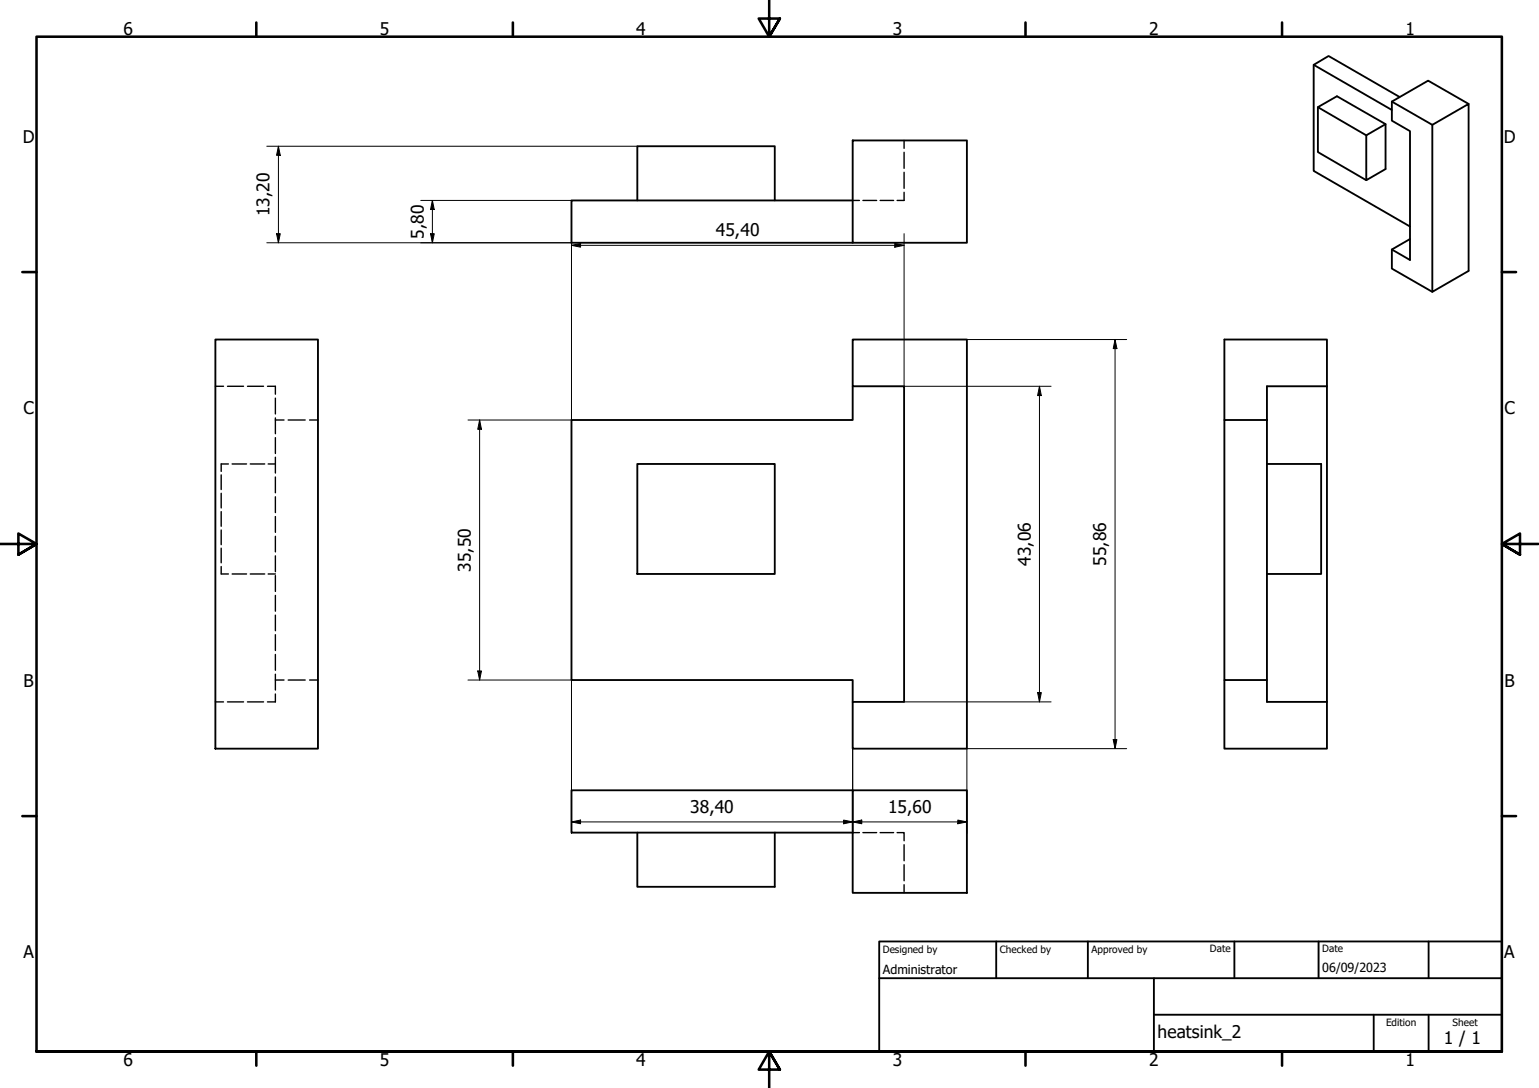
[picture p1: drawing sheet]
<svg xmlns="http://www.w3.org/2000/svg" width="420mm" height="297mm" viewBox="0 0 420 297" stroke-linecap="round" stroke-linejoin="round" font-family="sans-serif">
<!-- layer: Visible (ISO) -->
<g fill="none" stroke="#000" stroke-width=".51">
<path d="M358.6 17.7l21.4 12.3M232.8 38.3h31.2v28h-31.2zM359.8 29.3v12.2l13.2 7.7M378.3 33.9l-5.3 3v12.3l5.3-3v-12.3l-13.3-7.6-5.2 3 13.2 7.6M380 27.7l11 6.4 9.9-5.7v45.6l-9.9 5.7v-45.6M382.1 26.5l-19.4-11.2-4.1 2.4v29l26.3 15.1M400.9 28.4l-11-6.4-9.9 5.7v5.2l4.9 2.9v35.2l-4.9-2.9M174 54.7v-14.8h37.5v14.8M232.8 54.7h-76.8v11.6h76.8M384.9 65.3l-4.9 2.8v5.2l11 6.4M58.8 92.7h28v111.7h-28zM232.8 92.7h31.2v111.7h-31.2v-12.8h14v-86.1h-14z"/>
<path d="M232.8 105.5v9.2h-76.8v71h76.8v5.9M345.9 114.7h-11.6v71h11.6v-80.2h16.4v86.1M362.3 105.5v-12.8h-28v22M174 126.7h37.5v30h-37.5zM345.9 126.7h14.8v30h-14.8M334.3 185.7v18.7h28v-12.8h-16.4v-5.9M232.8 215.8h-76.8v11.5h76.8M232.8 215.8h31.2v28h-31.2zM174 227.3v14.8h37.5v-14.8"/>
</g>
<!-- layer: Hidden (ISO) -->
<g fill="none" stroke="#000" stroke-width=".38">
<path d="M246.8 38.3v2.2M232.8 54.7h1.8M235.6 54.7h3.7M240.3 54.7h3.7M246.8 52.5v2.2h-1.9M246.8 41.6v4.4M246.8 47v4.4M58.8 105.5h2.2M62.1 105.5h4.4M67.6 105.5h4.3M73 105.5h2.2v2.1M75.2 114.7h2.3"/>
<path d="M75.2 108.7v4.3M75.2 114.1v4.3M75.2 119.5v4.3M78.7 114.7h4.6M84.5 114.7h2.3M60.4 129.7v4M60.4 134.7v4M60.4 139.7v4M62.4 126.7h-2v2M63.4 126.7h3.9M68.3 126.7h4M73.2 126.7h2"/>
<path d="M75.2 124.8v4.3M75.2 130.2v4.3M75.2 135.6v4.3M60.4 144.7v4M60.4 149.7v4M60.4 154.7v2h2M63.4 156.7h3.9M68.3 156.7h4M73.2 156.7h2M75.2 141v4.3M75.2 146.4v4.3M75.2 151.8v4.3"/>
<path d="M75.2 157.1v4.4M75.2 162.5v4.4M75.2 167.9v4.3M75.2 173.3v4.3M75.2 178.7v4.3M58.8 191.6h2.2M62.1 191.6h4.4M67.6 191.6h4.3M75.2 185.7h2.3M75.2 184.1v4.3M75.2 189.5v2.1h-2.2M78.7 185.7h4.6"/>
<path d="M84.5 185.7h2.3M232.8 227.3h1.8M235.6 227.3h3.7M240.3 227.3h3.7M244.9 227.3h1.9v2.2M246.8 230.6v4.4M246.8 236.1v4.4M246.8 241.5v2.3"/>
</g>
<!-- layer: Border (ISO) -->
<g fill="none" stroke="#000" stroke-width=".7">
<path d="M70 6.1v3.9M140 6.1v3.9M210 0v10l-2.9-4.9h5.8l-2.9 4.9 2.9-4.9M280 6.1v3.9M350 6.1v3.9M6.1 74.3h3.9M410 74.3h3.9M0 148.5h10l-5-2.8v5.7l5-2.9-5 2.9M420 148.5h-10l5-2.8v5.7l-5-2.9 5 2.9M6.1 222.8h3.9M410 222.8h3.9M10 287.1v-277.1h400v277.1h-400h400"/>
<path d="M70 287.1v3.8M140 287.1v3.8M212.9 292l-2.9-4.9 2.9 4.9h-5.8l2.9-4.9v9.9M280 287.1v3.8M350 287.1v3.8"/>
</g>
<!-- layer: Title (ISO) -->
<path d="M240 257h170v30.1h-170zM272 257v10.1M297 257v10.1M337 257v10.1M360 257v10.1M390 257v10.1M240 267.1h170M315 277h95M315 267.1v20M375 277v10.1M390 277v10.1" fill="none" stroke="#000" stroke-width=".51"/>
<!-- layer: Dimension (ISO) -->
<g fill="none" stroke="#000" stroke-width=".27">
<path d="M72.8 39.9h101.2M76 39.9l.5 2.5h-1zM76 39.9v26.4M114.9 54.7h41.1M118 54.7l.6 2.5h-1.1zM118 54.7v11.6M72.8 66.3h83.2M75.5 63.8h1l-.5 2.5zM117.5 63.8h1.1l-.6 2.5zM156 67l2.5-.5v1zM156 63.8v50.9h-28.2M156 67h90.8"/>
<path d="M244.3 66.5l2.5 .5-2.5 .5zM246.8 63.8v41.7h40.2M264 92.7h43.6M304.4 92.7l.5 2.5h-1zM304.4 92.7v111.7M130.9 114.7l.5 2.5h-1zM130.9 114.7v71M283.8 105.5l.5 2.5h-1zM283.8 105.5v86.1M127.8 185.7h28.2v41.9M130.4 183.2h1l-.5 2.5zM246.8 191.6h40.2"/>
<path d="M283.3 189.1h1l-.5 2.5zM232.8 204.4v23.2M303.9 201.9h1l-.5 2.5zM307.6 204.4h-43.6v23.2M156 224.4l2.5-.5v1zM156 224.4h108M230.3 223.9l2.5 .5-2.5 .5zM232.8 224.4l2.5-.5v1zM261.5 223.9l2.5 .5-2.5 .5z"/>
</g>
<g fill="#000">
<path d="M76 39.9l.5 2.5h-1z" fill-rule="evenodd"/>
<path d="M118 54.7l.6 2.5h-1.1z" fill-rule="evenodd"/>
<path d="M75.5 63.8h1l-.5 2.5z" fill-rule="evenodd"/>
<path d="M117.5 63.8h1.1l-.6 2.5z" fill-rule="evenodd"/>
<path d="M156 67l2.5-.5v1z" fill-rule="evenodd"/>
<path d="M244.3 66.5l2.5 .5-2.5 .5z" fill-rule="evenodd"/>
<path d="M304.4 92.7l.5 2.5h-1z" fill-rule="evenodd"/>
<path d="M130.9 114.7l.5 2.5h-1z" fill-rule="evenodd"/>
<path d="M283.8 105.5l.5 2.5h-1z" fill-rule="evenodd"/>
<path d="M130.4 183.2h1l-.5 2.5z" fill-rule="evenodd"/>
<path d="M283.3 189.1h1l-.5 2.5z" fill-rule="evenodd"/>
<path d="M303.9 201.9h1l-.5 2.5z" fill-rule="evenodd"/>
<path d="M156 224.4l2.5-.5v1z" fill-rule="evenodd"/>
<path d="M230.3 223.9l2.5 .5-2.5 .5z" fill-rule="evenodd"/>
<path d="M232.8 224.4l2.5-.5v1z" fill-rule="evenodd"/>
<path d="M261.5 223.9l2.5 .5-2.5 .5z" fill-rule="evenodd"/>
</g>
<g font-size="4.8">
<text x="33.7" y="9.6">6</text>
<text x="103.7" y="9.6">5</text>
<text x="173.7" y="9.6">4</text>
<text x="243.7" y="9.6">3</text>
<text x="313.7" y="9.6">2</text>
<text x="383.7" y="9.6">1</text>
<text x="6.2" y="38.9">D</text>
<text x="410.5" y="38.9">D</text>
<text x="73.6" y="59.1" transform="rotate(-90 73.6 59.1)">13,20</text>
<text x="115.7" y="65.2" transform="rotate(-90 115.7 65.2)">5,80</text>
<text x="195.4" y="64.6">45,40</text>
<text x="6.4" y="113.1">C</text>
<text x="410.7" y="113.1">C</text>
<text x="281.4" y="154.5" transform="rotate(-90 281.4 154.5)">43,06</text>
<text x="302" y="154.5" transform="rotate(-90 302 154.5)">55,86</text>
<text x="128.5" y="156.1" transform="rotate(-90 128.5 156.1)">35,50</text>
<text x="6.4" y="187.4">B</text>
<text x="410.7" y="187.4">B</text>
<text x="188.4" y="222">38,40</text>
<text x="242.4" y="222">15,60</text>
<text x="6.4" y="261.7">A</text>
<text x="410.7" y="261.7">A</text>
<text x="316" y="283.5">heatsink_2</text>
<text x="394.2" y="285">1 / 1</text>
<text x="33.7" y="290.9">6</text>
<text x="103.7" y="290.9">5</text>
<text x="173.7" y="290.9">4</text>
<text x="243.7" y="290.9">3</text>
<text x="313.7" y="290.9">2</text>
<text x="383.7" y="290.9">1</text>
</g>
<g font-size="3.4">
<text x="241" y="266">Administrator</text>
<text x="361" y="265.5">06/09/2023</text>
</g>
<g font-size="2.7">
<text x="241" y="260.1">Designed by</text>
<text x="273" y="260.1">Checked by</text>
<text x="298" y="260.1">Approved by</text>
<text x="330.3" y="260">Date</text>
<text x="361" y="260">Date</text>
<text x="378.4" y="280.1">Edition</text>
<text x="396.6" y="280.1">Sheet</text>
</g>
</svg>
